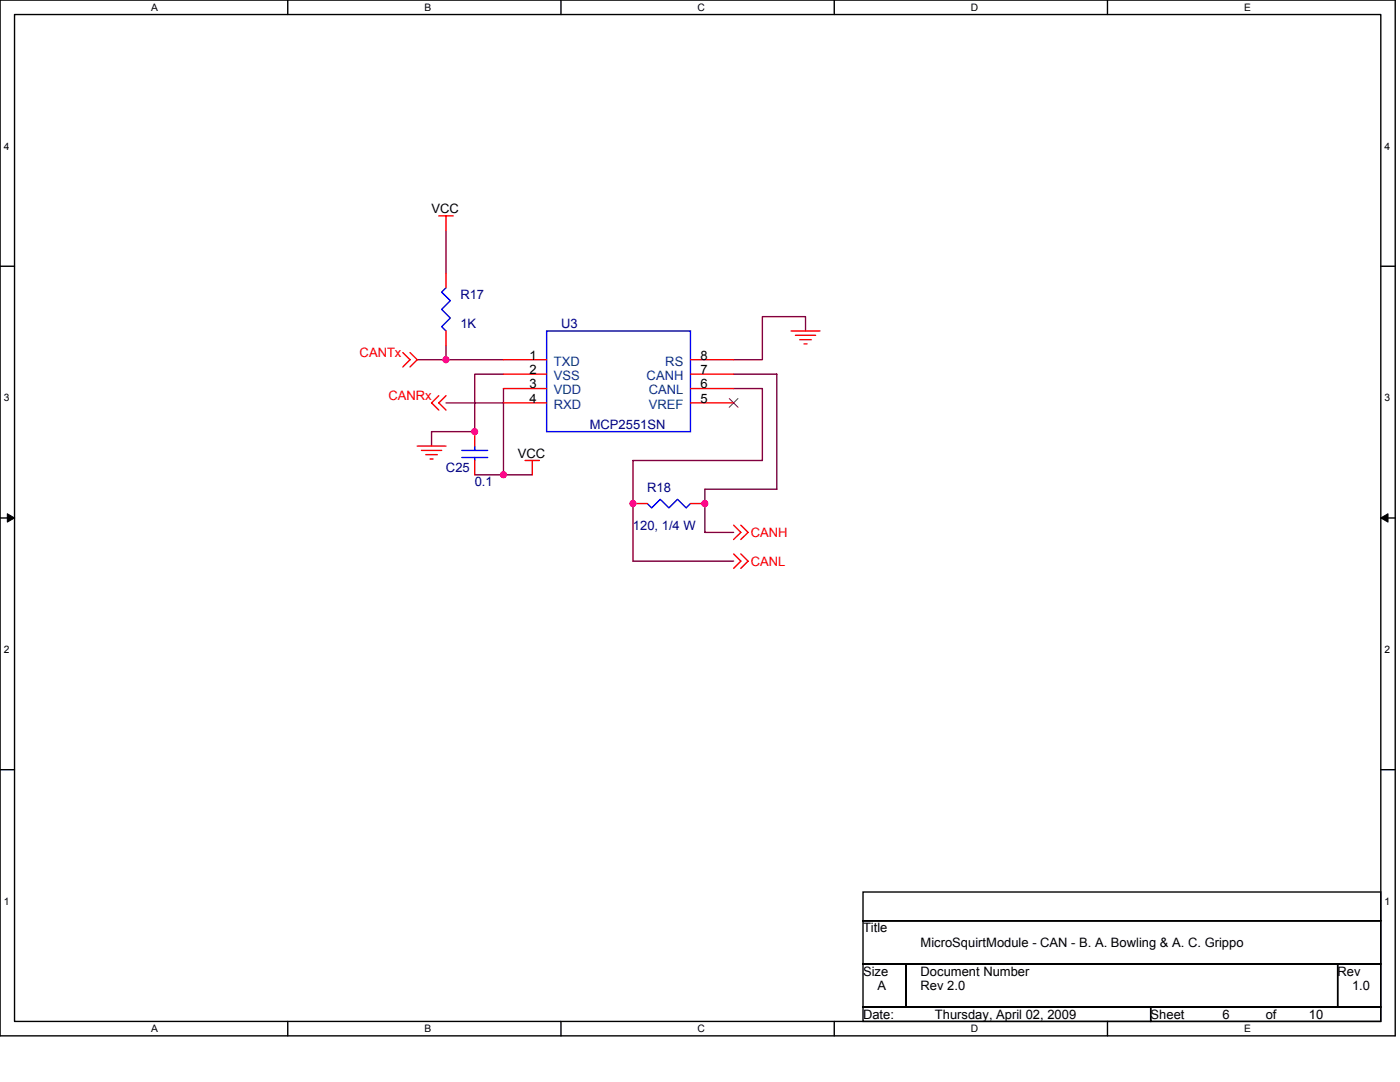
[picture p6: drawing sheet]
<svg xmlns="http://www.w3.org/2000/svg" width="279mm" height="216mm" viewBox="0 0 279 216" stroke-linecap="round" stroke-linejoin="round" font-family="sans-serif">
<path d="M0 0h278.4v206.7h-278.4zM2.9 2.9h272.7v200.9h-272.7z" fill="none" stroke="#000" stroke-width=".28"/>
<g fill="#fff">
<path d="M30.1 .3h1.4v2.3h-1.4z"/>
<path d="M30.1 204.1h1.4v2.3h-1.4z"/>
</g>
<path d="M57.4 0v2.9M57.4 203.8v2.9" fill="none" stroke="#000" stroke-width=".28"/>
<g fill="#fff">
<path d="M84.7 .3h1.4v2.3h-1.4z"/>
<path d="M84.7 204.1h1.4v2.3h-1.4z"/>
</g>
<path d="M112 0v2.9M112 203.8v2.9" fill="none" stroke="#000" stroke-width=".28"/>
<g fill="#fff">
<path d="M139.2 .3h1.5v2.3h-1.5z"/>
<path d="M139.2 204.1h1.5v2.3h-1.5z"/>
</g>
<path d="M166.5 0v2.9M166.5 203.8v2.9" fill="none" stroke="#000" stroke-width=".28"/>
<g fill="#fff">
<path d="M193.8 .3h1.4v2.3h-1.4z"/>
<path d="M193.8 204.1h1.4v2.3h-1.4z"/>
</g>
<path d="M221 0v2.9M221 203.8v2.9" fill="none" stroke="#000" stroke-width=".28"/>
<g fill="#fff">
<path d="M248.3 .3h1.4v2.3h-1.4z"/>
<path d="M248.3 204.1h1.4v2.3h-1.4z"/>
<path d="M.7 28h1.2v2.3h-1.2z"/>
<path d="M276.3 28h1.1v2.3h-1.1z"/>
<path d="M.7 78.2h1.2v2.3h-1.2z"/>
<path d="M276.3 78.2h1.1v2.3h-1.1z"/>
</g>
<path d="M0 53.1h2.9M275.6 53.1h2.8" fill="none" stroke="#000" stroke-width=".28"/>
<g fill="#fff">
<path d="M.7 128.5h1.2v2.2h-1.2z"/>
<path d="M276.3 128.5h1.1v2.2h-1.1z"/>
</g>
<path d="M0 103.4h2.9M275.6 103.4h2.8" fill="none" stroke="#000" stroke-width=".28"/>
<path d="M1.5 102.5l1.4 .9-1.4 .8zM275.6 103.4l1.4-.9v1.7z" fill="#000" stroke="#000" stroke-width=".2"/>
<g fill="#fff">
<path d="M.7 178.7h1.2v2.3h-1.2z"/>
<path d="M276.3 178.7h1.1v2.3h-1.1z"/>
</g>
<path d="M0 153.6h2.9M275.6 153.6h2.8M172.2 178h103.4v5.7h-103.4zM172.2 183.7h103.4v8.6h-103.4zM172.2 192.3h8.6v8.6h-8.6zM180.8 192.3h86.2v8.6h-86.2zM267 192.3h8.6v8.6h-8.6zM172.2 200.9h57.4v2.9h-57.4zM229.6 200.9h46v2.9h-46z" fill="none" stroke="#000" stroke-width=".28"/>
<path d="M89 46v8.6M89 68.9v2.9h-5.7M89 71.8h11.5M100.5 74.7h-5.8v11.4h-8.6v2.9M100.5 77.5v17.2M146.4 77.5h5.7v14.4h-25.8v20.1h20.1M146.4 74.7h8.6v22.9h-14.3v8.6h5.7M160.8 66v-2.8h-8.7v8.6h-5.7M89 80.4h11.5M94.7 94.7h11.5" fill="none" stroke="#800040" stroke-width=".28"/>
<g fill="#f0f" stroke="#f0f" stroke-width=".28">
<circle cx="89" cy="71.8" r=".57"/>
<circle cx="94.7" cy="86.1" r=".57"/>
<circle cx="100.5" cy="94.7" r=".57"/>
<circle cx="126.3" cy="100.5" r=".57"/>
<circle cx="140.7" cy="100.5" r=".57"/>
</g>
<g fill="none" stroke="#f00" stroke-width=".28">
<path d="M87.6 43.1h2.8M89 43.1v2.9M89 54.6v2.8M80.4 70.4l1.4 1.4-1.4 1.4M81.8 70.4l1.5 1.4-1.5 1.4M87.6 79l-1.5 1.4 1.5 1.4M89 79l-1.4 1.4 1.4 1.4M89 66v2.9M100.5 71.8h8.6M100.5 74.7h8.6M100.5 77.5h8.6M137.8 71.8h8.6"/>
<path d="M137.8 74.7h8.6M137.8 77.5h8.6M157.9 66h5.7M158.7 66.9h4.1M159.6 67.8h2.3M160.5 68.6h.6M83.3 89h5.7M84.1 89.9h4M85 90.7h2.3M85.9 91.6h.5M94.7 86.1v2.9M94.7 91.9v2.8"/>
<path d="M100.5 80.4h8.6M104.8 91.9h2.9M106.2 91.9v2.8M137.8 80.4h8.6M126.3 100.5h2.9M137.8 100.5h2.9M146.4 104.8l1.4 1.4-1.4 1.5M146.4 110.5l1.4 1.5-1.4 1.4M147.8 104.8l1.5 1.4-1.5 1.5M147.8 110.5l1.5 1.5-1.5 1.4"/>
</g>
<path d="M89 57.4l-.9 .9 1.8 1.7-1.8 1.7 1.8 1.8-1.8 1.7 .9 .8M109.1 66h28.7v20.1h-28.7zM92.2 89.9h5.1M92.2 91.3h5.1M94.7 89v.9M94.7 91.3v.6M129.2 100.5l.8 .8 1.8-1.7 1.7 1.7 1.7-1.7 1.7 1.7 .9-.8" fill="none" stroke="#00f" stroke-width=".28"/>
<path d="M145.5 79.5l1.8 1.8M147.3 79.5l-1.8 1.8" fill="none" stroke="#804000" stroke-width=".2"/>
<g font-size="2.6">
<text x="86.1" y="42.5">VCC</text>
<text x="105.6" y="71.8">1</text>
<text x="139.8" y="71.8">8</text>
<text x="105.6" y="74.6">2</text>
<text x="105.6" y="77.5">3</text>
<text x="139.8" y="77.5">6</text>
<text x="139.8" y="74.6">7</text>
<text x="105.6" y="80.4">4</text>
<text x="139.8" y="80.4">5</text>
<text x="103.4" y="91.3">VCC</text>
<text x="172.2" y="186.1">Title</text>
<text x="183.7" y="188.9">MicroSquirtModule - CAN - B. A. Bowling &amp; A. C. Grippo</text>
<text x="172.2" y="194.7">Size</text>
<text x="175.1" y="197.5">A</text>
<text x="183.7" y="194.7">Document Number</text>
<text x="183.7" y="197.5">Rev 2.0</text>
<text x="267" y="194.7">Rev</text>
<text x="269.8" y="197.5">1.0</text>
<text x="172.2" y="203.3">Date:</text>
<text x="186.6" y="203.3">Thursday, April 02, 2009</text>
<text x="229.6" y="203.3">Sheet</text>
<text x="244" y="203.3">6</text>
<text x="252.6" y="203.3">of</text>
<text x="261.2" y="203.3">10</text>
</g>
<g font-size="2.6" fill="#000080">
<text x="91.9" y="59.8">R17</text>
<text x="91.9" y="65.5">1K</text>
<text x="112" y="65.5">U3</text>
<text x="117.7" y="85.6">MCP2551SN</text>
<text x="89" y="94.2">C25</text>
<text x="94.7" y="97.1">0.1</text>
<text x="129.2" y="98.2">R18</text>
<text x="126.3" y="105.7">120, 1/4 W</text>
</g>
<g font-size="2.6" fill="#f00">
<text x="71.8" y="71.2">CANTx</text>
<text x="77.5" y="79.9">CANRx</text>
<text x="149.9" y="107.1">CANH</text>
<text x="149.9" y="112.9">CANL</text>
</g>
<g font-size="2.6" fill="#004080">
<text x="110.5" y="72.9">TXD</text>
<text x="110.5" y="75.8">VSS</text>
<text x="129.1" y="75.8">CANH</text>
<text x="132.8" y="72.9">RS</text>
<text x="110.5" y="78.7">VDD</text>
<text x="110.5" y="81.6">RXD</text>
<text x="129.5" y="78.7">CANL</text>
<text x="129.5" y="81.6">VREF</text>
</g>
<g font-size="2">
<text x="30.2" y="2.2">A</text>
<text x="84.7" y="2.2">B</text>
<text x="139.2" y="2.2">C</text>
<text x="193.8" y="2.2">D</text>
<text x="248.3" y="2.2">E</text>
<text x=".7" y="29.8">4</text>
<text x="276.3" y="29.8">4</text>
<text x=".7" y="80.1">3</text>
<text x="276.3" y="80.1">3</text>
<text x=".7" y="130.3">2</text>
<text x="276.3" y="130.3">2</text>
<text x=".7" y="180.5">1</text>
<text x="276.3" y="180.5">1</text>
<text x="30.2" y="206">A</text>
<text x="84.7" y="206">B</text>
<text x="139.2" y="206">C</text>
<text x="193.8" y="206">D</text>
<text x="248.3" y="206">E</text>
</g>
</svg>
